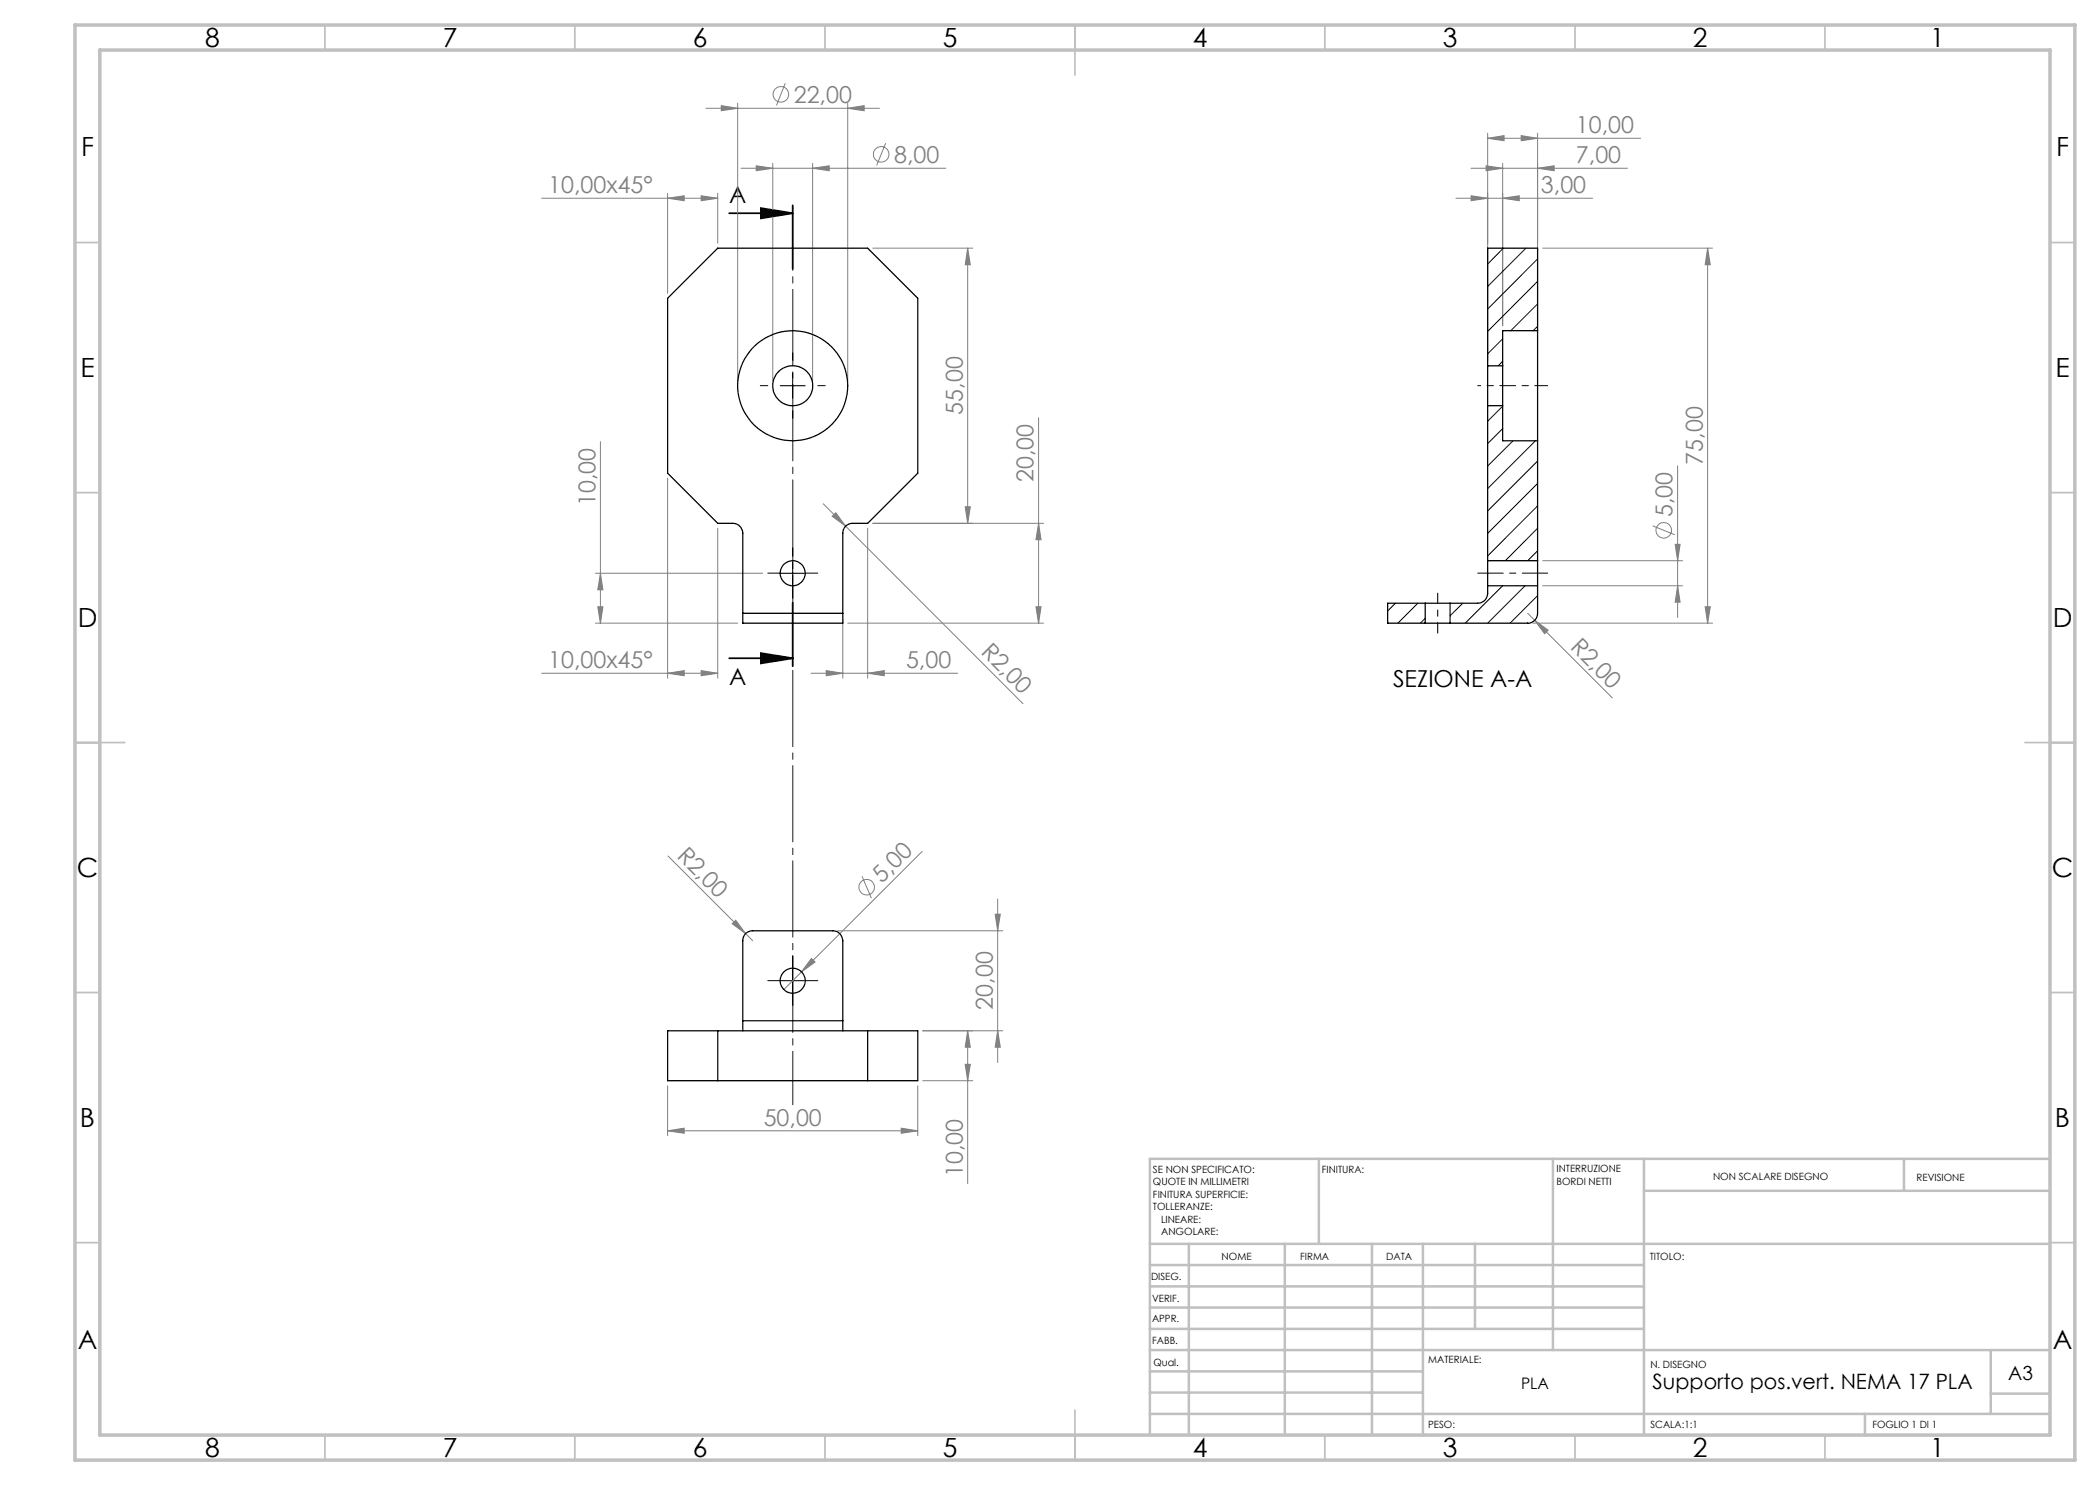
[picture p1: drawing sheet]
<svg xmlns="http://www.w3.org/2000/svg" width="420mm" height="297mm" viewBox="0 0 420 297" stroke-linecap="round" stroke-linejoin="round" font-family="sans-serif">
<g fill="none" stroke="#808080" stroke-width=".2">
<path d="M157.1 16.6l-1.8 4.5M108.3 39.6h35.2M133.5 39.6l3.3-.4v.9zM133.5 38.7v20M140.2 39.2l3.3 .4-3.3 .5zM141.2 21.7h34.7M143.5 38.7v9.9M144.3 21.1l3.2 .6-3.2 .5zM147.5 20.6v55.6M148.2 33.7h41M151.2 33.2l3.4 .5-3.4 .4zM154.6 32.7v43.5"/>
<path d="M162.5 33.7l3.3-.5v.9zM162.5 32.7v43.5M169.5 21.7l3.3-.6v1.1zM169.5 20.6v55.6M177.1 28.6l-1.8 4.5M291.2 39.6h27.3M294.2 33.7h31.3M294.2 39.2l3.3 .4-3.3 .5zM297.2 33.2l3.3 .5-3.3 .4zM297.5 27.7l3.3-.6v1zM297.5 26.6v45.5M297.5 27.7h30.6"/>
<path d="M300.5 39.6l3.3-.4v.9zM300.5 32.7v32.5M304.2 27.1l3.3 .6-3.3 .4zM307.5 33.7l3.3-.5v.9zM307.5 26.6v38.6M174.6 49.6h20M193.5 49.6l.6 3.3h-1.1zM193.5 49.6v55.1M308.5 49.6h34M341.5 49.6l.6 3.3h-1.1zM341.5 49.6v75M120.1 88.3v36.3"/>
<path d="M133.5 95.6v40M207.7 83.5v41.1M335.5 93.2v30.3M119.1 114.6h33.4M120.1 114.6l.5 3.4h-1zM143.5 105.7v29.9M164.6 100.7l4.5 4.5M167.1 102.5l2 2.7-2.7-1.9zM169.1 105.2l35.5 35.5M173.5 105.7v29.9M174.6 104.7h34.1M193 101.3h1.1l-.6 3.4z"/>
<path d="M207.7 104.7l.5 3.2h-1zM308.5 112.1h28M308.5 117.2h28M330.5 105.2l4.5 1.8M335 108.9h1l-.5 3.2zM335.5 117.2l.5 3.2h-1zM108.3 134.7h35.2M119.1 124.6h28.4M119.6 121.4h1l-.5 3.2zM133.5 134.7l3.3-.6v1zM140.2 134.1l3.3 .6-3.3 .4zM162.2 134.7h29.3"/>
<path d="M165.2 134.1l3.4 .6-3.4 .4zM168.6 123.6v12M169.5 124.6h39.2M173.5 134.7l3.3-.6v1zM207.2 121.4h1l-.5 3.2zM305.5 122.7l17 16.9M306.5 124.6h36M307 124.1l2.6 1.9-.7 .7zM341 121.4h1.1l-.6 3.2zM133.6 171.2l16.9 16.9M172.4 175.3l1.9 4.3M184.4 170.3l-27.6 27.6"/>
<path d="M199.5 179.8v32.7M146.4 184.7l.7-.7 2 2.7zM162.3 191.7l.7 .7-2.7 2zM167.5 186.2h33.1M199 182.8h1.1l-.6 3.4zM133.5 217.2v10M183.6 217.2v10M184.5 206.2h16.1M184.5 216.1h10.1M193 212.9h1.1l-.6 3.2zM193.5 206.2l.6 3.2h-1.1zM193.5 206.2v30.5"/>
<path d="M199.5 206.2l.6 3.2h-1.1zM133.5 226.2l3.3-.6v1.1zM133.5 226.2h50.1M180.2 225.6l3.4 .6-3.4 .5z"/>
<circle cx="156.2" cy="18.9" r="1.55"/>
<circle cx="176.2" cy="30.9" r="1.56"/>
<circle cx="332.7" cy="106.1" r="1.56"/>
<circle cx="173.3" cy="177.4" r="1.56"/>
</g>
<path d="M145.8 42.6h12.7M152.2 41.6l6.3 1-6.3 1.1zM158.5 41.1v12.7M145.8 131.7h12.7M152.2 130.6l6.3 1.1-6.3 1zM158.5 120.5v12.7" fill="none" stroke="#000" stroke-width=".35"/>
<path d="M153.6 77.1h-1.5M158.6 72.1v-1.5M163.6 77.1h1.5M158.6 82.1v1.5M156.1 114.6h-2.5M158.6 112.1v-2.5M158.6 117.1v2.5M161.1 114.6h2.5M156.1 196.1h-2.5M158.6 193.6v-2.5M158.6 198.6v2.5M161.1 196.1h2.5" fill="none" stroke="#000" stroke-width=".2" stroke-dasharray="15.2 1.3 1.3 1.3"/>
<path d="M158.6 220.9v-177.5" fill="none" stroke="#000" stroke-width=".2" stroke-dasharray="15.2 1.3 1.3 1.3" stroke-dashoffset="4.6"/>
<path d="M300.5 77.1h-5" fill="none" stroke="#000" stroke-width=".2" stroke-dasharray="15.2 1.3 1.3 1.3" stroke-dashoffset="14.6"/>
<path d="M300.5 77.1h9" fill="none" stroke="#000" stroke-width=".2" stroke-dasharray="15.2 1.3 1.3 1.3" stroke-dashoffset="12.6"/>
<path d="M287.5 126.6v-8" fill="none" stroke="#000" stroke-width=".2" stroke-dasharray="15.2 1.3 1.3 1.3" stroke-dashoffset="13.1"/>
<path d="M309.5 114.6h-14" fill="none" stroke="#000" stroke-width=".2" stroke-dasharray="15.2 1.3 1.3 1.3" stroke-dashoffset="10.1"/>
<path d="M156 77.1h5M158.5 74.6v5.1M156 114.6h5M158.5 112.1v5.1M156 196.1h5M158.5 193.6v5" fill="none" stroke="#000" stroke-width=".2"/>
<g fill="none" stroke="#c0c0c0" stroke-width=".35">
<path d="M65 5v5M115 5v5M165 5v5M215 5v10M265 5v5M315 5v5M365 5v5M15 48.5h5M410 48.5h5M15 98.5h5M410 98.5h5M15 148.5h10"/>
<path d="M405 148.5h10M15 198.5h5M410 198.5h5M15 248.5h5M410 248.5h5M65 287v5M115 287v5M165 287v5M215 282v10M265 287v5M315 287v5M365 287v5"/>
</g>
<g fill="none" stroke="#c0c0c0" stroke-width=".5">
<path d="M263.8 231.8v17M310.6 231.8v38.2M328.8 231.8v55.2M328.8 238.2h81.2M380.8 231.8v6.4M410 231.8h-180v55.2M230 248.8h180M230 257.3h98.8M230 253h98.8M237.8 248.8v38.2M257 248.8v38.2M274.4 248.8v38.2"/>
<path d="M284.6 248.8v38.2M295 248.8v17M230 265.8h98.8M230 261.5h98.8M230 278.5h54.6M230 274.3h54.6M230 270h180M398.1 270v12.8M398.1 278.7h11.9M230 282.8h180M373 282.8v4.2"/>
</g>
<path d="M15 5h400v287h-400zM20 10h390v277h-390z" fill="none" stroke="#c0c0c0" stroke-width=".7"/>
<path d="M152.2 41.6l6.3 1-6.3 1.1zM152.2 130.6l6.3 1.1-6.3 1z" fill="#000"/>
<g fill="#808080">
<path d="M146.4 184.7l.7-.7 2 2.7z"/>
<path d="M162.3 191.7l.7 .7-2.7 2z"/>
<path d="M167.1 102.5l2 2.7-2.7-1.9z"/>
<path d="M307 124.1l2.6 1.9-.7 .7z"/>
<path d="M173.5 134.7l3.3-.6v1zM165.2 134.1l3.4 .6-3.4 .4zM140.2 134.1l3.3 .6-3.3 .4zM133.5 134.7l3.3-.6v1zM180.2 225.6l3.4 .6-3.4 .5zM133.5 226.2l3.3-.6v1.1zM307.5 33.7l3.3-.5v.9zM297.2 33.2l3.3 .5-3.3 .4z"/>
<path d="M151.2 33.2l3.4 .5-3.4 .4zM162.5 33.7l3.3-.5v.9zM144.3 21.1l3.2 .6-3.2 .5zM169.5 21.7l3.3-.6v1.1zM133.5 39.6l3.3-.4v.9zM140.2 39.2l3.3 .4-3.3 .5zM297.5 27.7l3.3-.6v1zM304.2 27.1l3.3 .6-3.3 .4zM294.2 39.2l3.3 .4-3.3 .5zM300.5 39.6l3.3-.4v.9z"/>
<path d="M193 101.3h1.1l-.6 3.4zM193.5 49.6l.6 3.3h-1.1zM199.5 206.2l.6 3.2h-1.1zM199 182.8h1.1l-.6 3.4z"/>
<path d="M207.7 104.7l.5 3.2h-1zM207.2 121.4h1l-.5 3.2zM120.1 114.6l.5 3.4h-1zM119.6 121.4h1l-.5 3.2zM193.5 206.2l.6 3.2h-1.1zM193 212.9h1.1l-.6 3.2zM341.5 49.6l.6 3.3h-1.1zM341 121.4h1.1l-.6 3.2zM335 108.9h1l-.5 3.2zM335.5 117.2l.5 3.2h-1z"/>
</g>
<g fill="none" stroke="#000" stroke-width=".25">
<path d="M297.5 73.2v7.9M297.5 73.2h3M300.5 73.2v7.9M307.5 66.1v22.1M307.5 66.1v-16.5h-10v23.6M307.5 66.1h-7v7.1M297.5 81.1v31M297.5 81.1h3M300.5 81.1v7.1h7M307.5 88.2v23.9M297.5 117.2a3.8 3.8 0 0 1-.2 2.5l-.5 .5-.9 .4h-5.9M297.5 112.1v5.1"/>
<path d="M297.5 117.2h10M297.5 112.1h10M307.5 117.2v5.5a1.97 1.97 0 0 1-2 1.9h-15.5M307.5 112.1v5.1M148.6 122.7v-16.1a1.99 1.99 0 0 0-2.1-1.9h-3l-10-10.1v-34.9l10-10.1h30l10.1 10.1v34.9l-10.1 10.1h-3a1.93 1.93 0 0 0-1.9 1.9v16.1M148.6 122.7v1.9h20v-1.9M148.6 122.7h20M285 124.6h5M285 120.6h5M285 120.6h-7.5v4h7.5M285 120.6v4M290 120.6v4"/>
<path d="M133.5 206.2h50.1v9.9h-50.1zM143.5 206.2v9.9M148.6 204.1v2.1M148.6 204.1v-16a1.93 1.93 0 0 1 1.9-1.9h16a1.99 1.99 0 0 1 2.1 1.9v16M148.6 204.1h20M168.6 204.1v2.1M173.5 206.2v9.9"/>
<circle cx="158.5" cy="77.1" r="4"/>
<circle cx="158.5" cy="77.1" r="11"/>
<circle cx="158.5" cy="114.6" r="2.5"/>
<circle cx="158.5" cy="196.1" r="2.5"/>
</g>
<g fill="none" stroke="#000" stroke-width=".2">
<path d="M300.7 49.6l-3.2 3.2M305.2 49.6l-7.7 7.7M307.5 51.8l-10 10M307.5 56.3l-10 10M300.5 67.8l-3 3M300.5 72.2l-.9 1M307.5 60.8l-5.3 5.3M307.5 65.3l-.9 .8M300.5 81.2l-3 3M300.5 85.7l-3 3M302.6 88.2l-5.1 5M307.1 88.2l-9.6 9.5"/>
<path d="M307.5 92.2l-10 10M307.5 96.7l-10 10M300.5 117.2l-7.4 7.4M305 117.2l-7.5 7.4M307.5 101.2l-10 10M307.5 105.7l-6.4 6.4M307.5 110.2l-2 1.9M307.5 119.1l-5.5 5.5M279.1 120.6l-1.6 1.6M283.6 120.6l-4 4M285 123.7l-.9 .9M292.6 120.6l-2.6 2.6"/>
</g>
<g font-size="5.3">
<text x="41" y="9.5">8</text>
<text x="88.5" y="9.5">7</text>
<text x="138.5" y="9.5">6</text>
<text x="188.5" y="9.5">5</text>
<text x="238.5" y="9.5">4</text>
<text x="288.5" y="9.5">3</text>
<text x="338.5" y="9.5">2</text>
<text x="386" y="9.5">1</text>
<text x="16.2" y="31.3">F</text>
<text x="411.2" y="31.3">F</text>
<text x="16.1" y="75.5">E</text>
<text x="411.1" y="75.5">E</text>
<text x="15.5" y="125.5">D</text>
<text x="410.5" y="125.5">D</text>
<text x="15.4" y="175.5">C</text>
<text x="410.4" y="175.5">C</text>
<text x="16" y="225.5">B</text>
<text x="411" y="225.5">B</text>
<text x="15.5" y="269.8">A</text>
<text x="410.5" y="269.8">A</text>
<text x="41" y="291.5">8</text>
<text x="88.5" y="291.5">7</text>
<text x="138.5" y="291.5">6</text>
<text x="188.5" y="291.5">5</text>
<text x="238.5" y="291.5">4</text>
<text x="288.5" y="291.5">3</text>
<text x="338.5" y="291.5">2</text>
<text x="386" y="291.5">1</text>
</g>
<g font-size="4.7" fill="#808080">
<text x="158.8" y="20.6">22,00</text>
<text x="315.2" y="26.6">10,00</text>
<text x="178.8" y="32.6">8,00</text>
<text x="315.2" y="32.6">7,00</text>
<text x="109.6" y="38.6">10,00x45°</text>
<text x="308.2" y="38.6">3,00</text>
<text x="192.5" y="83" transform="rotate(-90 192.5 83)">55,00</text>
<text x="340.5" y="92.9" transform="rotate(-90 340.5 92.9)">75,00</text>
<text x="119.1" y="101.3" transform="rotate(-90 119.1 101.3)">10,00</text>
<text x="206.7" y="96.4" transform="rotate(-90 206.7 96.4)">20,00</text>
<text x="334.5" y="103.5" transform="rotate(-90 334.5 103.5)">5,00</text>
<text x="196" y="130.7" transform="rotate(45 196 130.7)">R2,00</text>
<text x="313.9" y="129.6" transform="rotate(45 313.9 129.6)">R2,00</text>
<text x="109.6" y="133.6">10,00x45°</text>
<text x="181.2" y="133.6">5,00</text>
<text x="135.2" y="171.4" transform="rotate(45 135.2 171.4)">R2,00</text>
<text x="176.4" y="176.8" transform="rotate(-45 176.4 176.8)">5,00</text>
<text x="198.5" y="202" transform="rotate(-90 198.5 202)">20,00</text>
<text x="152.7" y="225.1">50,00</text>
<text x="192.5" y="235.4" transform="rotate(-90 192.5 235.4)">10,00</text>
</g>
<g font-size="4.7">
<text x="145.9" y="40.6">A</text>
<text x="145.9" y="137">A</text>
<text x="278.6" y="137.4">SEZIONE A-A</text>
</g>
<text font-size="4.2" x="330.5" y="277.9">Supporto pos.vert. NEMA 17 PLA</text>
<text font-size="3.9" x="401.6" y="276">A3</text>
<text font-size="3.2" x="304.2" y="277.9">PLA</text>
<g font-size="2">
<text x="230.6" y="234.6">SE NON SPECIFICATO:</text>
<text x="230.6" y="237.1">QUOTE IN MILLIMETRI</text>
<text x="230.6" y="239.6">FINITURA SUPERFICIE:</text>
<text x="264.4" y="234.6">FINITURA:</text>
<text x="311.3" y="234.5">INTERRUZIONE</text>
<text x="311.3" y="237">BORDI NETTI</text>
<text x="342.6" y="236">NON SCALARE DISEGNO</text>
<text x="383.3" y="236.2">REVISIONE</text>
<text x="230.6" y="242.1">TOLLERANZE:</text>
<text x="232.2" y="244.6">LINEARE:</text>
<text x="232.2" y="247.1">ANGOLARE:</text>
<text x="244.3" y="252">NOME</text>
<text x="260" y="251.9">FIRMA</text>
<text x="277.2" y="251.9">DATA</text>
<text x="330" y="251.9">TITOLO:</text>
<text x="230.2" y="256.1">DISEG.</text>
<text x="230.4" y="260.3">VERIF.</text>
<text x="230.4" y="264.4">APPR.</text>
<text x="230.5" y="268.8">FABB.</text>
<text x="230.7" y="273.1">Qual.</text>
<text x="285.7" y="272.5">MATERIALE:</text>
<text x="330.1" y="273.6">N. DISEGNO</text>
<text x="285.6" y="285.5">PESO:</text>
<text x="330.1" y="285.6">SCALA:1:1</text>
<text x="374.5" y="285.6">FOGLIO 1 DI 1</text>
</g>
</svg>
